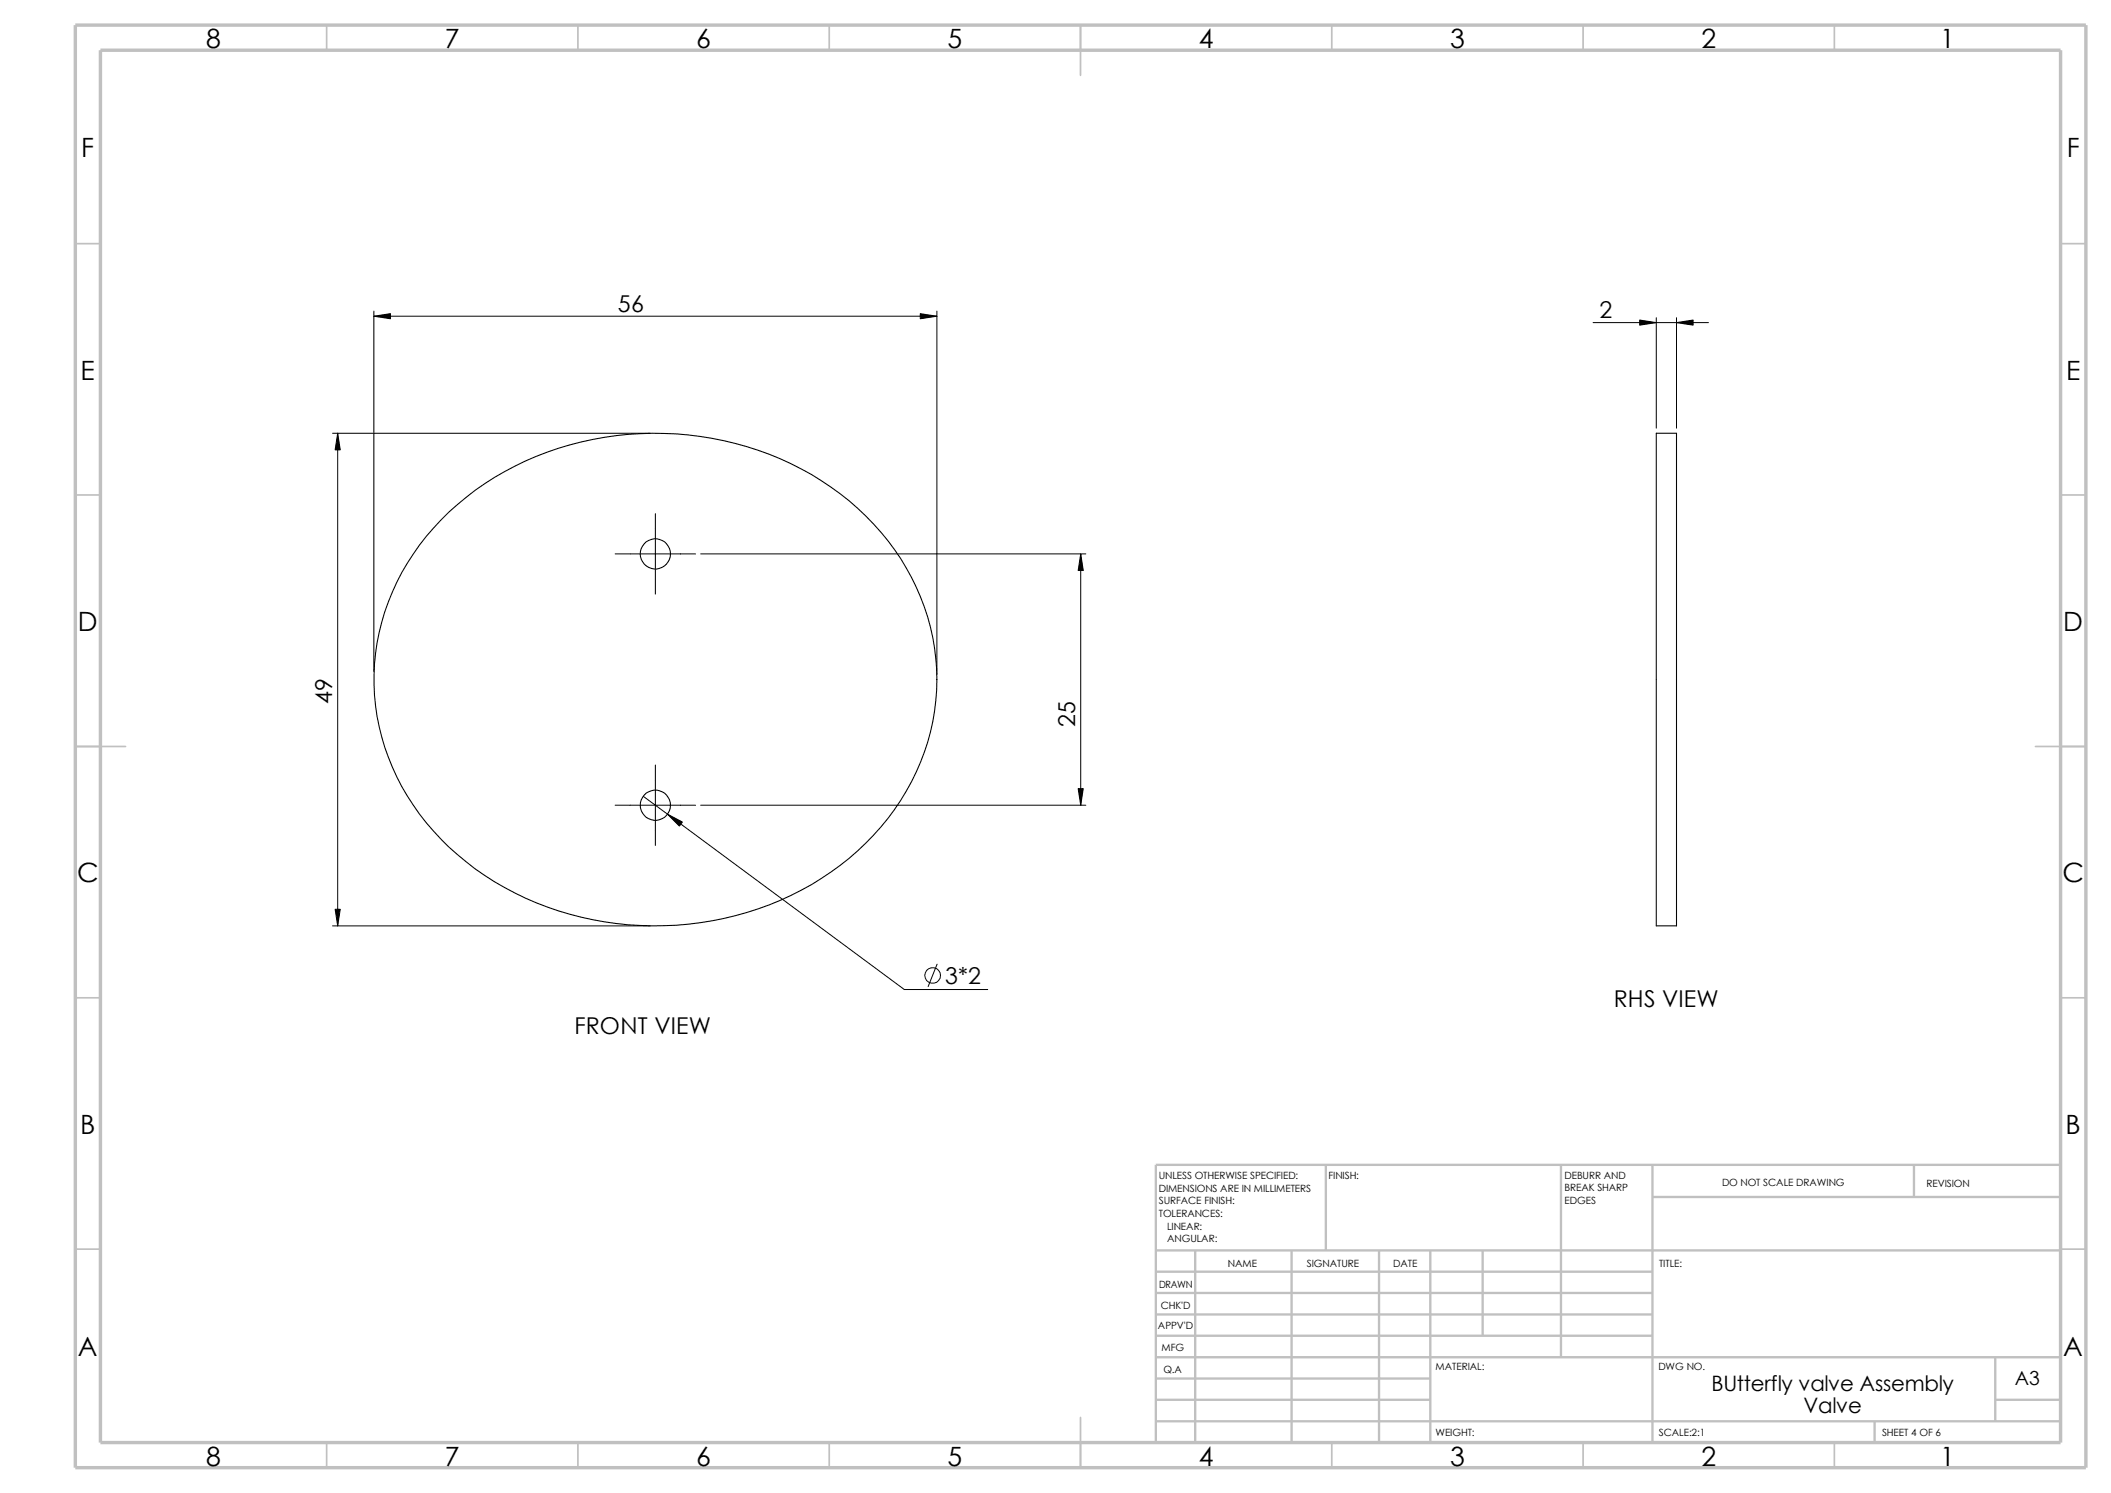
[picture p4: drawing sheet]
<svg xmlns="http://www.w3.org/2000/svg" width="420mm" height="297mm" viewBox="0 0 420 297" stroke-linecap="round" stroke-linejoin="round" font-family="sans-serif">
<g fill="none" stroke="#c0c0c0" stroke-width=".34">
<path d="M65 5v5M115 5v5M165 5v5M215 5v10M265 5v5M315 5v5M365 5v5M15 48.5h5M410 48.5h5M15 98.5h5M410 98.5h5M15 148.5h10"/>
<path d="M405 148.5h10M15 198.5h5M410 198.5h5M15 248.5h5M410 248.5h5M65 287v5M115 287v5M165 287v5M215 282v10M265 287v5M315 287v5M365 287v5"/>
</g>
<g fill="none" stroke="#c0c0c0" stroke-width=".47">
<path d="M263.8 231.7v17.1M310.6 231.7v38.3M328.8 238.1h81.2M328.8 231.7v55.3M380.8 231.7v6.4M410 231.7h-180v55.3M230 253h98.8M230 257.2h98.8M230 248.8h180M237.8 248.8v38.2M257 248.8v38.2M274.4 248.8v38.2"/>
<path d="M284.6 248.8v38.2M295 248.8v16.9M230 278.5h54.6M230 270h180M230 274.2h54.6M230 261.5h98.8M230 265.7h98.8M397 278.5h13M397 270v12.7M230 282.7h180M373 282.7v4.3"/>
</g>
<path d="M15 5h400v287h-400zM20 10h390v277h-390z" fill="none" stroke="#c0c0c0" stroke-width=".68" stroke-linecap="butt"/>
<g fill="none" stroke="#000" stroke-width=".21">
<path d="M329.5 86.2h4v98h-4zM89.3 101.9a60.8 60.8 0 0 1 50-15.1 56.6 56.6 0 0 1 38.7 22.5 44 44 0 0 1-1.3 53.5 57.8 57.8 0 0 1-39.8 21.1 60.7 60.7 0 0 1-47.6-15.4 45.4 45.4 0 0 1-14.3-40.6 46.7 46.7 0 0 1 14.3-26z"/>
<circle cx="130.4" cy="110.2" r="3"/>
<circle cx="130.4" cy="160.2" r="3"/>
</g>
<g fill="none" stroke="#000" stroke-width=".2">
<path d="M74.4 61.9v71.7M74.4 62.9h112M186.4 61.9v72.3M316.9 64.2h23M329.5 63.2v22M333.5 63.2v22M66.2 86.2h63.2M67.2 86.2v98M122.4 110.2h16M130.4 102.2v16M139.4 110.2h76.6M215 110.2v50"/>
<path d="M128 158.4l51.9 38.4h16.6M130.4 152.2v16M122.4 160.2h16M139.4 160.2h76.6M66.2 184.2h63.2M186.4 191.8l-1.7 4.5"/>
<circle cx="185.6" cy="194.1" r="1.56"/>
</g>
<path d="M74.4 62.9l3.3-.5v1zM183.1 62.4l3.3 .5-3.3 .5zM326.2 63.7l3.3 .5-3.3 .5zM333.5 64.2l3.3-.5v1zM67.2 86.2l.5 3.3h-1zM215 110.2l.5 3.3h-1zM132.8 162l3 1.5-.6 .8zM214.5 156.9h1l-.5 3.3zM66.7 180.9h1l-.5 3.3z" fill="#000" stroke="#000" stroke-width=".2"/>
<g font-size="5.3">
<text x="41" y="9.6">8</text>
<text x="88.5" y="9.6">7</text>
<text x="138.5" y="9.6">6</text>
<text x="188.5" y="9.6">5</text>
<text x="238.5" y="9.6">4</text>
<text x="288.5" y="9.6">3</text>
<text x="338.5" y="9.6">2</text>
<text x="386" y="9.6">1</text>
<text x="16.2" y="31.3">F</text>
<text x="411.2" y="31.3">F</text>
<text x="16" y="75.6">E</text>
<text x="411" y="75.6">E</text>
<text x="15.5" y="125.6">D</text>
<text x="410.5" y="125.6">D</text>
<text x="15.3" y="175.6">C</text>
<text x="410.3" y="175.6">C</text>
<text x="16" y="225.6">B</text>
<text x="411" y="225.6">B</text>
<text x="15.5" y="269.8">A</text>
<text x="410.5" y="269.8">A</text>
<text x="41" y="291.6">8</text>
<text x="88.5" y="291.6">7</text>
<text x="138.5" y="291.6">6</text>
<text x="188.5" y="291.6">5</text>
<text x="238.5" y="291.6">4</text>
<text x="288.5" y="291.6">3</text>
<text x="338.5" y="291.6">2</text>
<text x="386" y="291.6">1</text>
</g>
<g font-size="4.6">
<text x="122.9" y="62">56</text>
<text x="318.2" y="63.2">2</text>
<text x="66.1" y="140.1" transform="rotate(-90 66.1 140.1)">49</text>
<text x="213.9" y="144.6" transform="rotate(-90 213.9 144.6)">25</text>
<text x="188" y="195.8">3*2</text>
<text x="321.1" y="200.4">RHS VIEW</text>
<text x="114.3" y="205.6">FRONT VIEW</text>
</g>
<g font-size="4.2">
<text x="340.5" y="276.8">BUtterfly valve Assembly</text>
<text x="358.8" y="281.1">Valve</text>
</g>
<text font-size="3.9" x="400.9" y="275.5">A3</text>
<g font-size="2">
<text x="230.5" y="234.6">UNLESS OTHERWISE SPECIFIED:</text>
<text x="230.5" y="237.1">DIMENSIONS ARE IN MILLIMETERS</text>
<text x="230.5" y="239.6">SURFACE FINISH:</text>
<text x="264.3" y="234.6">FINISH:</text>
<text x="311.3" y="234.5">DEBURR AND</text>
<text x="311.3" y="237">BREAK SHARP</text>
<text x="311.3" y="239.5">EDGES</text>
<text x="342.6" y="236">DO NOT SCALE DRAWING</text>
<text x="383.3" y="236.2">REVISION</text>
<text x="230.5" y="242.1">TOLERANCES:</text>
<text x="232.2" y="244.6">LINEAR:</text>
<text x="232.2" y="247.1">ANGULAR:</text>
<text x="260" y="252">SIGNATURE</text>
<text x="277.2" y="252">DATE</text>
<text x="330.1" y="252">TITLE:</text>
<text x="230.6" y="256.2">DRAWN</text>
<text x="244.3" y="252.1">NAME</text>
<text x="230.9" y="260.4">CHK'D</text>
<text x="230.4" y="264.5">APPV'D</text>
<text x="231.1" y="268.8">MFG</text>
<text x="231.5" y="273.1">Q.A</text>
<text x="285.6" y="272.5">MATERIAL:</text>
<text x="329.9" y="272.5">DWG NO.</text>
<text x="285.6" y="285.6">WEIGHT:</text>
<text x="330" y="285.6">SCALE:2:1</text>
<text x="374.4" y="285.6">SHEET 4 OF 6</text>
</g>
</svg>
